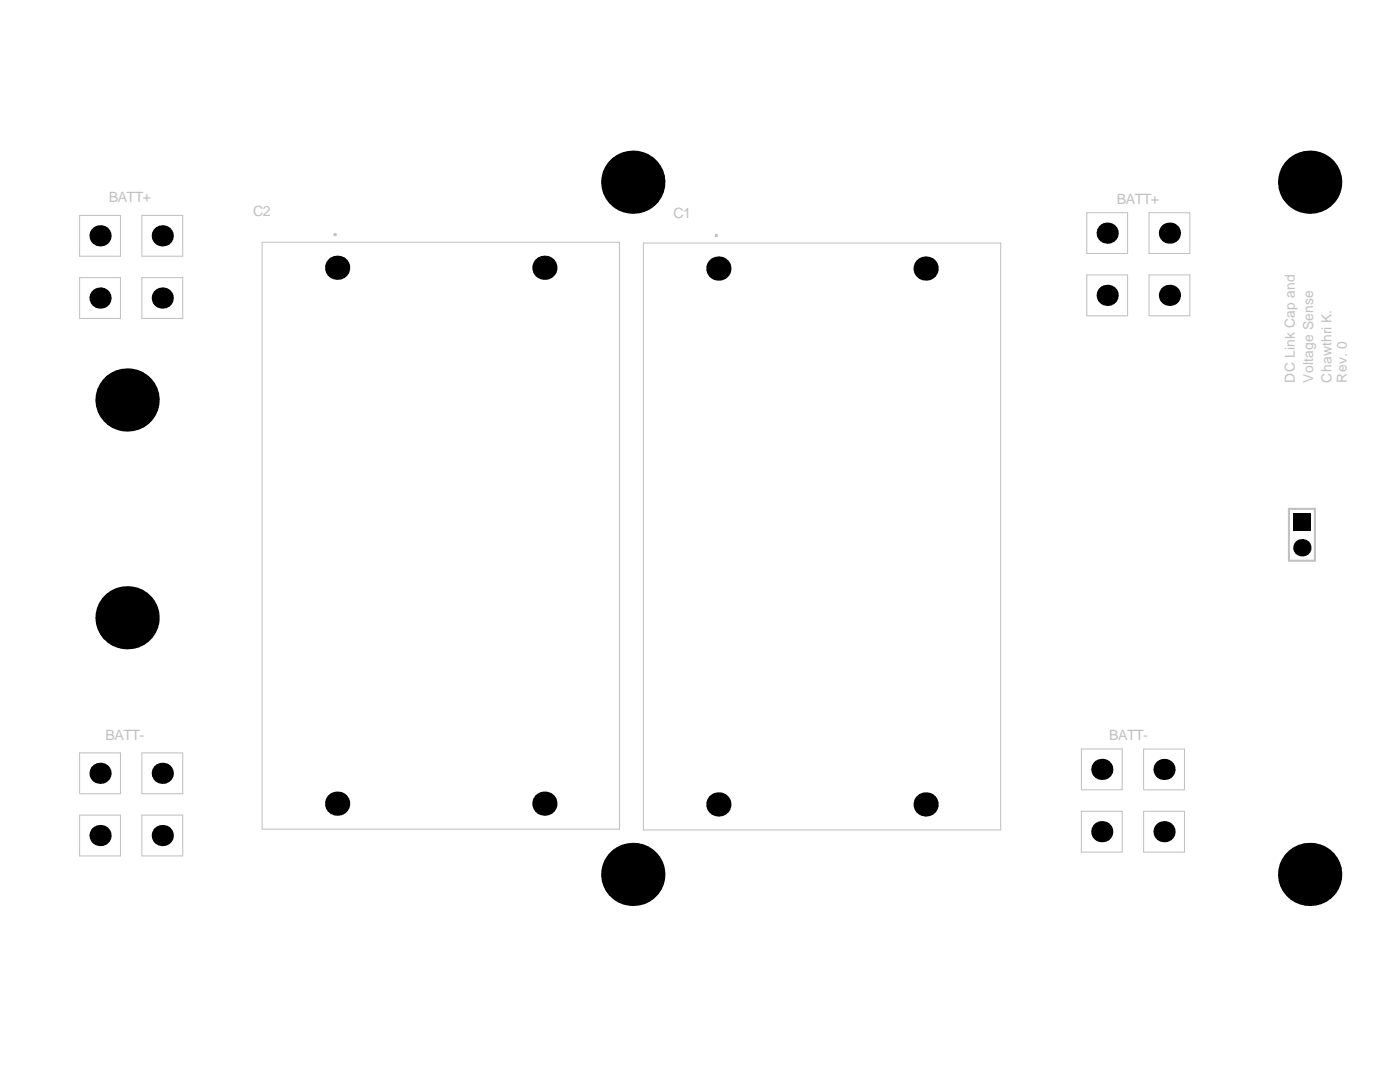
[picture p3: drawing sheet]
<svg xmlns="http://www.w3.org/2000/svg" width="279mm" height="216mm" viewBox="0 0 279 216" stroke-linecap="round" stroke-linejoin="round" font-family="sans-serif">
<g fill="#000">
<circle cx="126.3" cy="36.4" r="6.3"/>
<circle cx="261.4" cy="36.4" r="6.3"/>
<circle cx="20" cy="59.5" r="2.11"/>
<circle cx="20" cy="47.1" r="2.11"/>
<circle cx="32.4" cy="47.1" r="2.11"/>
<circle cx="32.4" cy="59.5" r="2.11"/>
<circle cx="67.3" cy="53.4" r="2.42"/>
<circle cx="108.6" cy="53.4" r="2.42"/>
<circle cx="143.4" cy="53.6" r="2.42"/>
<circle cx="184.7" cy="53.6" r="2.42"/>
<circle cx="221" cy="46.5" r="2.11"/>
<circle cx="221" cy="58.9" r="2.11"/>
<circle cx="233.4" cy="46.5" r="2.11"/>
<circle cx="233.4" cy="58.9" r="2.11"/>
<circle cx="25.4" cy="79.8" r="6.3"/>
<circle cx="259.8" cy="109.3" r="1.73"/>
<circle cx="25.4" cy="123.3" r="6.3"/>
<circle cx="20" cy="154.3" r="2.11"/>
<circle cx="32.4" cy="154.3" r="2.11"/>
<circle cx="219.9" cy="153.5" r="2.11"/>
<circle cx="232.3" cy="153.5" r="2.11"/>
<circle cx="20" cy="166.7" r="2.11"/>
<circle cx="32.4" cy="166.7" r="2.11"/>
<circle cx="67.3" cy="160.4" r="2.42"/>
<circle cx="108.6" cy="160.4" r="2.42"/>
<circle cx="126.3" cy="174.5" r="6.3"/>
<circle cx="143.4" cy="160.5" r="2.42"/>
<circle cx="184.7" cy="160.5" r="2.42"/>
<circle cx="219.9" cy="166" r="2.11"/>
<circle cx="232.3" cy="166" r="2.11"/>
<circle cx="261.4" cy="174.5" r="6.3"/>
</g>
<path d="M258.1 102.4h3.5v3.5h-3.5z" fill-rule="evenodd" fill="#000"/>
<g fill="none" stroke="#c0c0c0" stroke-width=".2">
<path d="M15.9 43h8.1v8.1h-8.1zM15.9 55.4h8.1v8.1h-8.1zM28.3 43h8.2v8.1h-8.2zM28.3 55.4h8.2v8.1h-8.2zM52.3 48.3h71.3v117.1h-71.3zM128.4 48.5h71.3v117.1h-71.3zM216.9 42.4h8.1v8.2h-8.1zM216.9 54.9h8.1v8.1h-8.1zM229.3 42.4h8.2v8.2h-8.2zM229.3 54.9h8.2v8.1h-8.2zM15.9 150.2h8.1v8.2h-8.1zM28.3 150.2h8.2v8.2h-8.2z"/>
<path d="M215.8 149.4h8.2v8.2h-8.2zM228.2 149.5h8.2v8.1h-8.2zM15.9 162.6h8.1v8.2h-8.1zM28.3 162.6h8.2v8.2h-8.2zM215.8 161.9h8.2v8.1h-8.2zM228.2 161.9h8.2v8.1h-8.2z"/>
</g>
<g fill="none" stroke="#c0c0c0" stroke-width=".41">
<path d="M257.2 101.5h5.2v10.4h-5.2z"/>
<circle cx="66.9" cy="46.8" r=".1"/>
<circle cx="143" cy="47" r=".1"/>
</g>
<g font-size="2.8" fill="#c0c0c0">
<text x="21.7" y="40.4">BATT+</text>
<text x="222.9" y="40.7">BATT+</text>
<text x="50.5" y="43.2">C2</text>
<text x="134.4" y="43.5">C1</text>
<text x="258.4" y="76.3" transform="rotate(-90 258.4 76.3)">DC Link Cap and</text>
<text x="262.1" y="76.3" transform="rotate(-90 262.1 76.3)">Voltage Sense</text>
<text x="265.7" y="76.3" transform="rotate(-90 265.7 76.3)">Chawthri K.</text>
<text x="268.8" y="76.3" transform="rotate(-90 268.8 76.3)">Rev. 0</text>
<text x="21.1" y="147.7">BATT-</text>
<text x="221.4" y="147.7">BATT-</text>
</g>
</svg>
